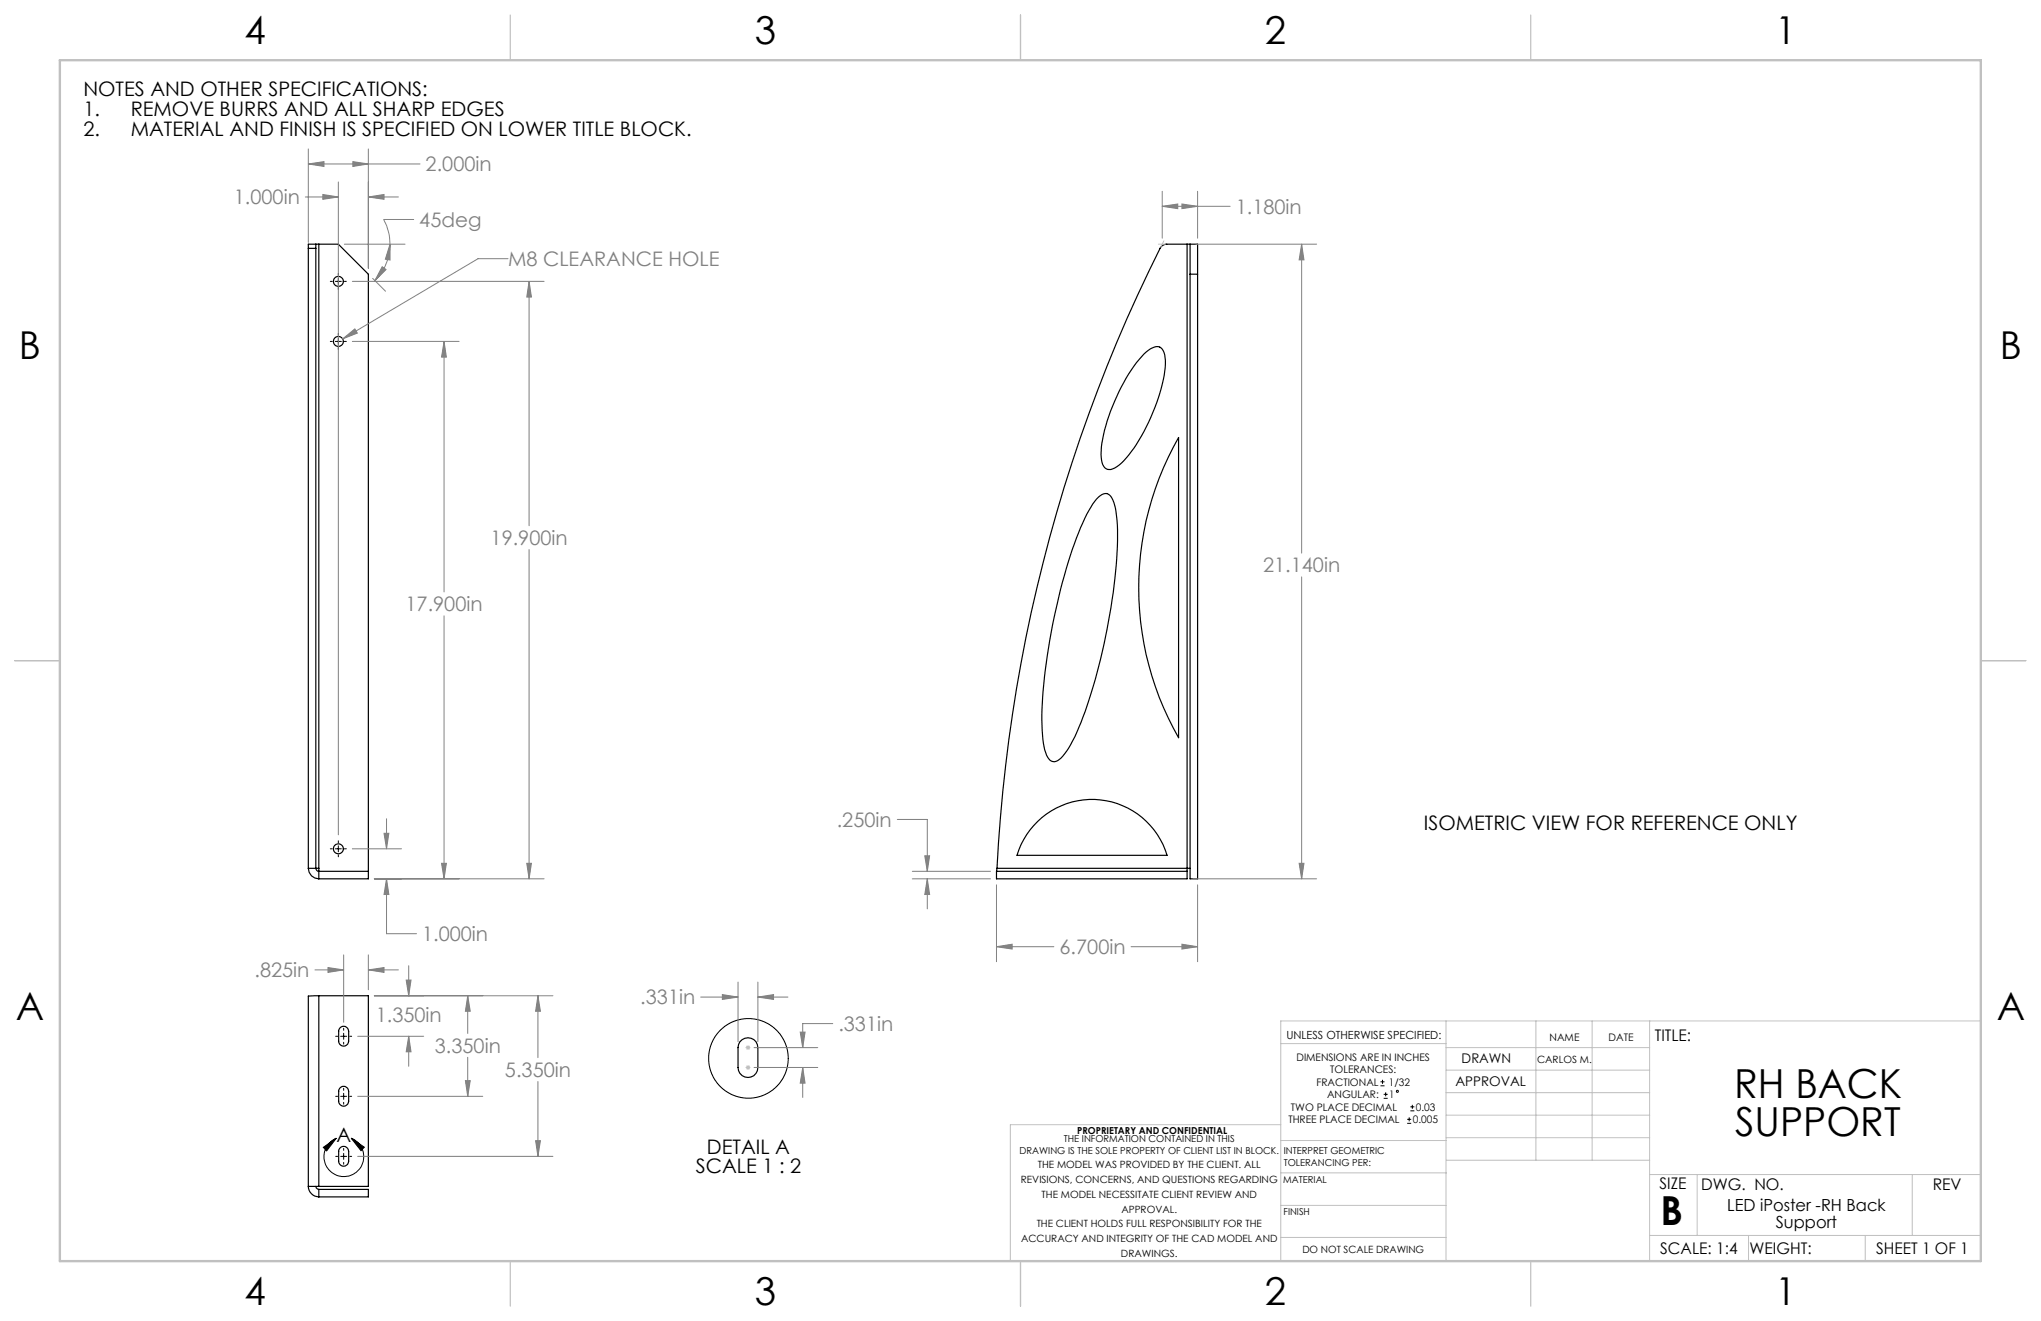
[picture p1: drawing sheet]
<svg xmlns="http://www.w3.org/2000/svg" width="432mm" height="279mm" viewBox="0 0 432 279" stroke-linecap="round" stroke-linejoin="round" font-family="sans-serif">
<g fill="none" stroke="#c0c0c0" stroke-width=".21">
<path d="M245.1 51.6h1.4M246.2 50.9l-.6 1.3M305.9 215.9v50.8M324.9 215.9v29.5M336.8 215.9v29.5M349 215.9v50.8M419.1 215.9h-148.1v50.8M157.7 221.6h1M157.7 225.8h1M157.9 221.2l.7 .7M157.9 225.4l.7 .7M158.3 221.1v1"/>
<path d="M158.3 225.3v1M158.6 221.2l-.7 .7M158.6 225.4l-.7 .7M271 237.9h-57.3v28.8M271 220.7h34.9M305.9 231.1h43.1M305.9 226.3h43.1M305.9 221.6h43.1M305.9 235.9h43.1M271 255h34.9M271 248.1h35M271 241.2h35"/>
<path d="M305.9 240.6h43.1M306 245.4h43M349 248.4h70.1M359.1 248.4v12.9M404.6 248.4v12.9M271 261.7h34.9M349 261.3h70.1M369.9 261.3v5.4M394.6 261.3v5.4"/>
</g>
<path d="M107.9 3.2v9.5M215.9 3.2v9.5M323.8 3.2v9.5M3.1 139.7h9.6M419.1 139.7h9.5M107.9 266.7v9.6M215.9 266.7v9.6M323.8 266.7v9.6" fill="none" stroke="#c0c0c0" stroke-width=".25"/>
<path d="M12.7 12.7h406.4v254h-406.4z" fill="none" stroke="#c0c0c0" stroke-width=".5"/>
<g fill="none" stroke="#000" stroke-width=".25">
<path d="M65.2 52.5v131.2M65.2 52.5h1.6M66.8 52.5v131.2M66.8 51.6h-1.6v.9M66.8 51.6v.9M66.8 51.6h.7M67.5 51.6h4.1l6.3 6.4v127.9h-10.4M67.5 51.6v134.3M251.1 51.6h.7M251.1 51.6h-4.3a1.68 1.68 0 0 0-1.4 .9 330 330 0 0 0-34.5 131.2M251.1 51.6v132.1M251.8 51.6h1.6v134.3h-1.6z"/>
<path d="M251.8 58h1.6M242 74.9a3.7 3.7 0 0 1 3.4-1.5l.2 .2a4.9 4.9 0 0 1 .9 4.1 39.7 39.7 0 0 1-8.7 19.7 4.2 4.2 0 0 1-3.5 1.9 2.49 2.49 0 0 1-1.3-2.6 29.6 29.6 0 0 1 3.3-12.8 31.7 31.7 0 0 1 5.7-9zM249.3 92.5v63.5a64 64 0 0 1 0-63.5zM232 105.6l.4-.4a1.66 1.66 0 0 1 1.7-.8 1.66 1.66 0 0 1 1.3 1.4 28 28 0 0 1 .9 11.1 124.1 124.1 0 0 1-8.5 38 14 14 0 0 1-4.1 6 1.61 1.61 0 0 1-2.3-1.2 31.5 31.5 0 0 1-.8-12.4 129.2 129.2 0 0 1 8-35.7 25.6 25.6 0 0 1 3.4-6zM219.5 173.7a16.5 16.5 0 0 1 27.4 7.2h-31.7a16.7 16.7 0 0 1 4.3-7.2zM65.2 183.7a2.23 2.23 0 0 0 2.3 2.2M65.2 183.7h1.6M66.8 183.7a.66 .66 0 0 0 .7 .6h10.4M66.8 183.7h.7M210.8 184.3v1.6h40.3v-1.6M210.8 184.3h40.3M210.9 183.7l-.1 .6"/>
<path d="M210.9 183.7h40.2M251.1 183.7v.6M251.1 183.7h.7M67.5 210.6l-2.3 .1v40.2M67.5 210.6h10.4v40.3h-10.4M67.5 210.6v40.3M71.9 217.5a1.05 1.05 0 0 1 1.1-.4 1.05 1.05 0 0 1 .8 1v2.1a1.06 1.06 0 0 1-1.1 1.1 1.06 1.06 0 0 1-1.1-1.1v-2.1zM71.9 230.2a1.05 1.05 0 0 1 1.1-.4 1.05 1.05 0 0 1 .8 1v2.1a1.06 1.06 0 0 1-1.1 1.1 1.06 1.06 0 0 1-1.1-1.1v-2.1zM156.5 220.3a2.12 2.12 0 0 1 2.4-.7 2.12 2.12 0 0 1 1.4 2v4.2a2.1 2.1 0 0 1-2.1 2.1 2.1 2.1 0 0 1-2.1-2.1v-4.2zM65.2 250.9h2.3M65.2 250.9a2.29 2.29 0 0 0 2.3 2.3M66.8 250.9l.1 .4 .6 .3"/>
<path d="M67.5 251.6h10.4v1.6h-10.4M67.5 251.6v1.6M72.1 242.7a1.05 1.05 0 0 1 1.1-.1 1.05 1.05 0 0 1 .6 .9v2.1a1.06 1.06 0 0 1-1.1 1.1 1.06 1.06 0 0 1-1.1-1.1l.1-2.4z"/>
<circle cx="71.6" cy="59.5" r="1.06"/>
<circle cx="71.6" cy="72.2" r="1.06"/>
<circle cx="71.6" cy="179.5" r="1.06"/>
</g>
<g fill="none" stroke="#000" stroke-width=".21">
<path d="M69.9 59.5h.4M70.9 59.5h1.3M71.6 57.8v.4M71.6 58.9v1.2M72.8 59.5h.5M69.9 72.2h.4M70.9 72.2h1.3M71.6 60.8v.4M71.6 70.5v.4M71.6 71.6v1.2M71.6 73.5v.4M72.8 72.2h.5"/>
<path d="M69.9 179.5h.4M70.9 179.5h1.3M71.6 177.8v.5M71.6 178.9v1.3M72.8 179.5h.5M71.6 180.8v.4M71 219.2h.4M72.1 219.2h1.2M72.7 217.5v.4M72.7 218.5v1.3M74 219.2h.4M71 231.9h.4"/>
<path d="M72.1 231.9h1.2M72.7 220.5v.3M72.7 230.2v.4M72.7 231.2v1.3M72.7 233.2v.3M74 231.9h.4M68.4 242.7l2.8-2-2.1 2.7zM71 244.6h.4M71.2 240.7a4.2 4.2 0 0 0-1.8 6.5 4.2 4.2 0 0 0 6.7 0 4.2 4.2 0 0 0-1.8-6.5M72.1 244.6h1.2M72.7 242.9v.4M72.7 243.9v1.3"/>
<path d="M72.7 245.9v.3M74 244.6h.4M74.3 240.7l2.8 1.9-.7 .8z"/>
<circle cx="158.3" cy="223.9" r="8.4"/>
</g>
<g fill="none" stroke="#808080" stroke-width=".21">
<path d="M65.2 34.7l3.3-.5v1zM65.2 31.5v19.8M65.2 34.7h23.7M71.6 38.5v138.1M74.6 34.2l3.3 .5-3.3 .5zM77.9 31.5v25.2M64.6 41.7h7M68.3 41.1l3.3 .6-3.3 .5zM72.8 51.6h12.9M74.5 59.5h40.6M77.9 41.7l3.3-.6v1.1zM77.9 41.7h6.4"/>
<path d="M78.8 58.9l2.8 2.7M80.9 56.4l.8 .6-2.4 2.4zM82.5 51.6v3.4l-1-.2zM82.5 51.6a11.1 11.1 0 0 1-3.2 7.8M87.5 46.4h-6.3a11.5 11.5 0 0 1 1.3 5.2M107.5 54.7h-6.4l-28.6 17M111.9 59.5l.5 3.3h-1zM111.9 59.5v51.7M245.9 43.6l3.3-.5v1zM245.9 40.5v9.9M245.9 43.6h14.3M250 43.1l3.4 .5-3.4 .5z"/>
<path d="M253 51.6h25.6M253.4 40.5v9.9M275.4 51.6l.5 3.4h-1.1zM275.4 51.6v65.4M72.5 71.7l2.6-2.1 .5 .8zM74.5 72.2h22.6M93.9 72.2l.5 3.3h-1zM93.9 72.2v53M111.9 116.2v69.7M93.9 130.2v55.7M275.4 122v63.9M74.5 179.5h10.4"/>
<path d="M81.2 176.2h1.1l-.5 3.3zM81.8 173.2v6.3M189.8 173.3h6.4v11M79.2 185.9h35.9M81.8 185.9l.5 3.3h-1.1zM81.8 185.9v11.6h6.3M93.4 182.6h1l-.5 3.3zM111.4 182.6h1l-.5 3.3zM193 185.9h16.5M193 184.3h16.5M195.7 181h1l-.5 3.3zM196.2 185.9l.5 3.3h-1z"/>
<path d="M196.2 185.9v6.3M210.8 187.1v16.3M250 199.7l3.4 .5-3.4 .5zM252.4 185.9h26.2M253.4 187.1v16.3M274.8 182.6h1.1l-.5 3.3zM66.6 205.1h6.1M69.4 204.6l3.3 .5-3.3 .6zM72.7 202v14.2M75.7 219.2h13.9M77.9 205.1l3.3-.5v1.1zM77.9 202v7.3"/>
<path d="M77.9 205.1h6.4M79.2 210.6h37.8M85.9 207.3h1.1l-.5 3.3zM86.5 219.2l.5 3.3h-1.1zM86.5 204.3v6.3M86.5 219.2v6.3M99 210.6l.5 3.3h-1zM99 210.6v8M113.8 210.6l.5 3.3h-1zM113.8 210.6v13.1M148.2 210.9h7.9M152.8 210.4l3.3 .5-3.3 .5z"/>
<path d="M156.1 207.7v12.6M160.3 210.9l3.4-.5v1zM160.3 207.7v12.6M160.3 210.9h6.4M169.3 218.3h1l-.5 3.3zM176.2 216.5h-6.4v5.1M210.8 200.2l3.3-.5v1zM210.8 200.2h12.2M239.3 200.2h14.1M75.7 231.9h26.4M98.5 228.6h1l-.5 3.3zM99 223.6v8.3"/>
<path d="M113.8 228.7v15.9M159.5 221.6h13.5M159.5 225.8h13.5M169.8 225.8l.5 3.3h-1zM169.8 225.8v6.3M75.7 244.6h41.3M113.3 241.3h1l-.5 3.3z"/>
</g>
<path d="M68.4 242.7l2.8-2-2.1 2.7zM74.3 240.7l2.8 1.9-.7 .8z" fill="#000"/>
<g fill="#808080">
<path d="M81.8 185.9l.5 3.3h-1.1zM81.2 176.2h1.1l-.5 3.3zM93.4 182.6h1l-.5 3.3zM93.9 72.2l.5 3.3h-1zM111.4 182.6h1l-.5 3.3zM111.9 59.5l.5 3.3h-1zM68.3 41.1l3.3 .6-3.3 .5zM77.9 41.7l3.3-.6v1.1zM80.9 56.4l.8 .6-2.4 2.4zM82.5 51.6v3.4l-1-.2zM65.2 34.7l3.3-.5v1zM74.6 34.2l3.3 .5-3.3 .5zM72.5 71.7l3.1-1.3-.5-.8zM210.8 200.2l3.3-.5v1zM250 199.7l3.4 .5-3.4 .5zM275.4 51.6l.5 3.4h-1.1zM274.8 182.6h1.1l-.5 3.3zM195.7 181h1l-.5 3.3zM196.2 185.9l.5 3.3h-1zM85.9 207.3h1.1l-.5 3.3zM86.5 219.2l.5 3.3h-1.1zM99 210.6l.5 3.3h-1zM98.5 228.6h1l-.5 3.3zM113.8 210.6l.5 3.3h-1zM113.3 241.3h1l-.5 3.3zM69.4 204.6l3.3 .5-3.3 .6zM77.9 205.1l3.3-.5v1.1zM160.3 210.9l3.4-.5v1zM152.8 210.4l3.3 .5-3.3 .5z"/>
<path d="M245.9 43.6l3.3-.5v1zM250 43.1l3.4 .5-3.4 .5zM169.3 218.3h1l-.5 3.3zM169.8 225.8l.5 3.3h-1z"/>
</g>
<g fill="none" stroke="#000" stroke-width=".21">
<path d="M292.1 229.7h.8M292.1 228.8h.8M292.5 228.4v.8M292.7 232.3h.9M292.7 231.5h.9M293.2 231v.9M297.7 237.6h.9M297.7 236.7h.9M298.1 236.3v.9M298.4 234.9h.8M298.4 234.1h.8M298.8 233.7v.8"/>
<circle cx="295.6" cy="230.8" r=".21"/>
</g>
<g font-size="8.5">
<text x="366.9" y="232.2">RH BACK</text>
<text x="367.1" y="240.3">SUPPORT</text>
<text x="351.3" y="259">B</text>
</g>
<g font-size="8.1">
<text x="51.7" y="9.3">4</text>
<text x="159.7" y="9.3">3</text>
<text x="267.6" y="9.3">2</text>
<text x="375.6" y="9.3">1</text>
<text x="4" y="76">B</text>
<text x="423.1" y="76">B</text>
<text x="3.3" y="215.7">A</text>
<text x="422.4" y="215.7">A</text>
<text x="51.7" y="276">4</text>
<text x="159.7" y="276">3</text>
<text x="267.6" y="276">2</text>
<text x="375.6" y="276">1</text>
</g>
<g font-size="4.2">
<text x="17.7" y="20.3">NOTES AND OTHER SPECIFICATIONS:</text>
<text x="17.7" y="24.5">1.</text>
<text x="17.7" y="28.7">2.</text>
<text x="27.7" y="24.5">REMOVE BURRS AND ALL SHARP EDGES</text>
<text x="27.7" y="28.7">MATERIAL AND FINISH IS SPECIFIED ON LOWER TITLE BLOCK.</text>
<text x="301.2" y="175.6">ISOMETRIC VIEW FOR REFERENCE ONLY</text>
<text x="71.2" y="241.6">A</text>
<text x="149.6" y="244">DETAIL A</text>
<text x="147.2" y="248.2">SCALE 1 : 2</text>
</g>
<g font-size="4.2" fill="#808080">
<text x="90.1" y="36.3">2.000in</text>
<text x="49.5" y="43.2">1.000in</text>
<text x="261.4" y="45.2">1.180in</text>
<text x="88.7" y="48">45deg</text>
<text x="107.5" y="56.3">M8 CLEARANCE HOLE</text>
<text x="103.8" y="115.3">19.900in</text>
<text x="267.2" y="121.1">21.140in</text>
<text x="85.8" y="129.3">17.900in</text>
<text x="177" y="174.9">.250in</text>
<text x="89.3" y="199.1">1.000in</text>
<text x="224.2" y="201.8">6.700in</text>
<text x="53.8" y="206.7">.825in</text>
<text x="135.5" y="212.5">.331in</text>
<text x="79.5" y="216.2">1.350in</text>
<text x="177.4" y="218.1">.331in</text>
<text x="92" y="222.7">3.350in</text>
<text x="106.8" y="227.8">5.350in</text>
</g>
<g font-size="3.5">
<text x="365.4" y="256.1">LED iPoster -RH Back</text>
<text x="375.7" y="259.7">Support</text>
</g>
<g font-size="3.4">
<text x="350.1" y="220.2">TITLE:</text>
<text x="351.1" y="251.6">SIZE</text>
<text x="359.9" y="251.6">DWG. NO.</text>
<text x="408.9" y="251.7">REV</text>
<text x="351.2" y="265.2">SCALE: 1:4</text>
<text x="370.1" y="265.3">WEIGHT:</text>
<text x="396.9" y="265.2">SHEET 1 OF 1</text>
</g>
<g font-size="2.8">
<text x="309.2" y="224.9">DRAWN</text>
<text x="307.9" y="229.6">APPROVAL</text>
</g>
<text font-size="2.4" x="272.2" y="219.7">UNLESS OTHERWISE SPECIFIED:</text>
<g font-size="2.2">
<text x="327.8" y="220.1">NAME</text>
<text x="340.3" y="220.2">DATE</text>
<text x="274.3" y="224.3">DIMENSIONS ARE IN INCHES</text>
<text x="281.4" y="227">TOLERANCES:</text>
<text x="278.5" y="229.6">FRACTIONAL</text>
<text x="280.8" y="232.3">ANGULAR:</text>
<text x="293.8" y="229.6">1/32</text>
<text x="293.9" y="232.3">1</text>
<text x="272.6" y="237.6">THREE PLACE DECIMAL</text>
<text x="273.1" y="234.9">TWO PLACE DECIMAL</text>
<text x="298.9" y="237.6">0.005</text>
<text x="299.5" y="234.9">0.03</text>
</g>
<g font-size="2.1">
<text x="325.2" y="224.9">CARLOS M.</text>
<text x="216" y="250.2">REVISIONS, CONCERNS, AND QUESTIONS REGARDING</text>
<text x="219.6" y="247.1">THE MODEL WAS PROVIDED BY THE CLIENT. ALL</text>
<text x="220.4" y="253.3">THE MODEL NECESSITATE CLIENT REVIEW AND</text>
<text x="237.2" y="256.5">APPROVAL.</text>
<text x="216" y="262.7">ACCURACY AND INTEGRITY OF THE CAD MODEL AND</text>
<text x="219.3" y="259.6">THE CLIENT HOLDS FULL RESPONSIBILITY FOR THE</text>
<text x="237.2" y="265.8">DRAWINGS.</text>
<text x="275.5" y="265.1">DO NOT SCALE DRAWING</text>
</g>
<g font-size="2">
<text x="227.9" y="239.9">PROPRIETARY AND CONFIDENTIAL</text>
<text x="215.7" y="244.1">DRAWING IS THE SOLE PROPERTY OF CLIENT LIST IN BLOCK.</text>
<text x="225.1" y="241.6">THE INFORMATION CONTAINED IN THIS</text>
<text x="271.6" y="244.1">INTERPRET GEOMETRIC</text>
<text x="271.5" y="250.2">MATERIAL</text>
<text x="271.6" y="246.6">TOLERANCING PER:</text>
<text x="271.5" y="257">FINISH</text>
</g>
</svg>
